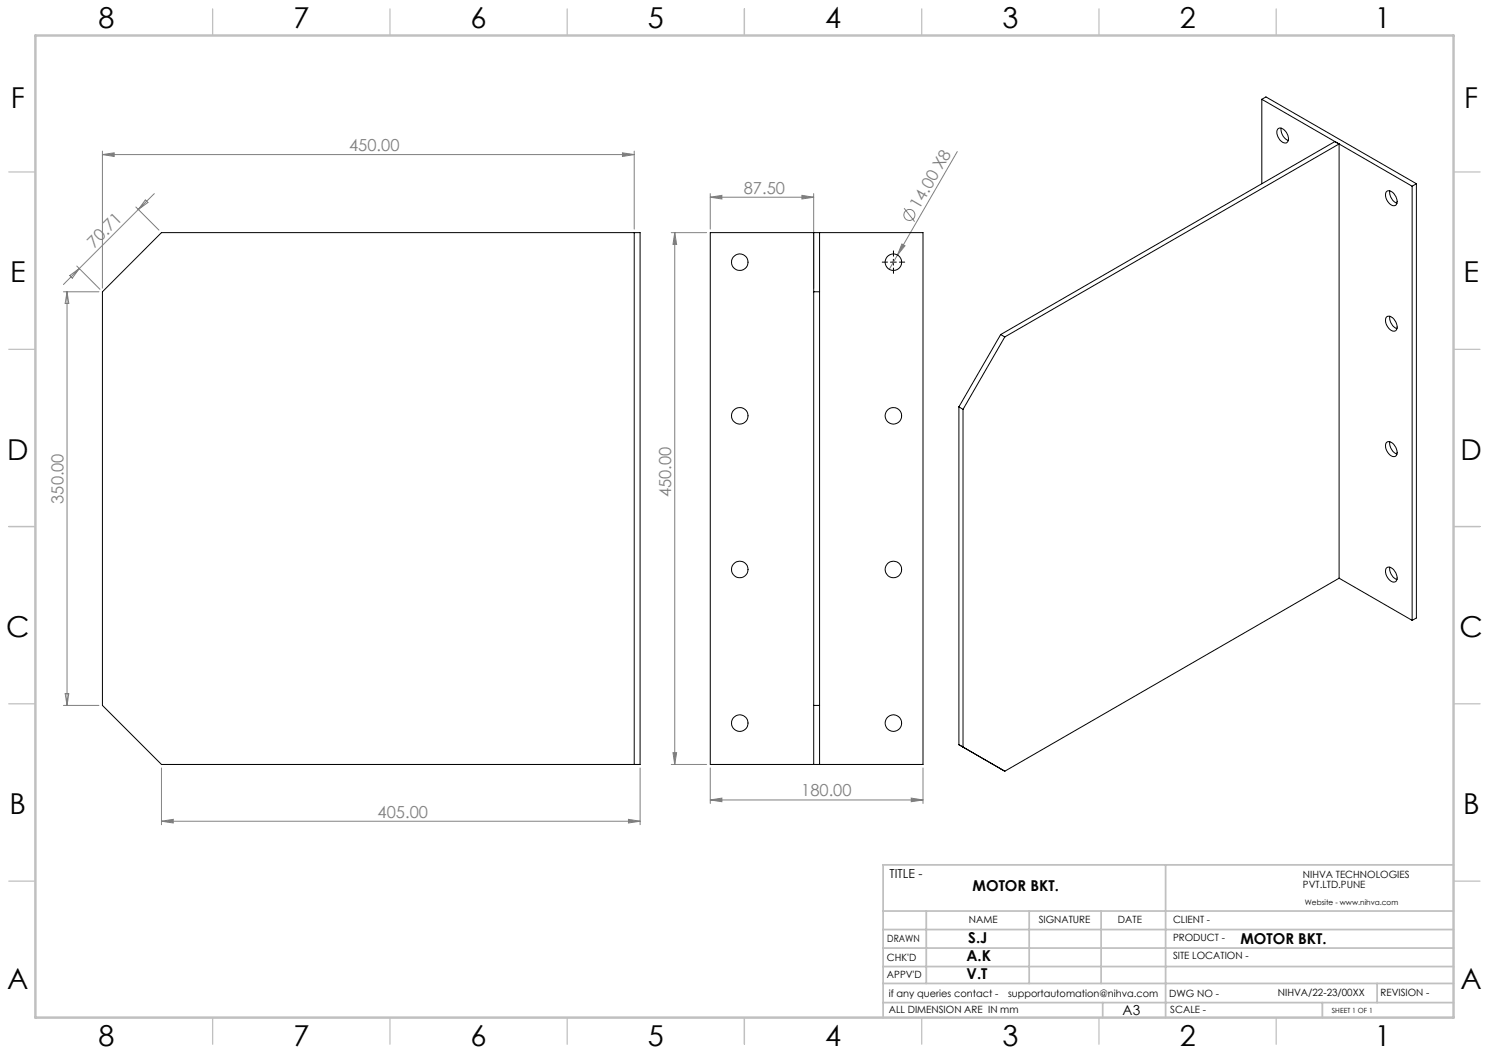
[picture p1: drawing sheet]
<svg xmlns="http://www.w3.org/2000/svg" width="420mm" height="297mm" viewBox="0 0 420 297" stroke-linecap="round" stroke-linejoin="round" font-family="sans-serif">
<g fill="none" stroke="#808080" stroke-width=".28">
<path d="M28.9 43.6l3.3-.5v1zM28.9 42.6v38.7M28.9 43.6h150M38.3 58.4l6.5 6.5M39 59.1l-16.6 16.6M41 56.4l.7 .7-2.7 2zM43.5 54.6l-4.5 4.5M175.6 43.1l3.3 .5-3.3 .5zM178.9 42.6v22M200.3 55.6l3.3-.5v1zM200.3 54.6v10M200.3 55.6h29.2"/>
<path d="M226.2 55.1l3.3 .5-3.3 .5zM229.5 54.6v26.7M255 58.7l3 3.8M270 42.8l-16.8 29.1M19.7 77.7l2.7-2-2 2.8zM21.7 75l6.5 6.6M22.4 75.7l-4.5 4.6M189.3 65.6h10M190.3 65.6l.6 3.3h-1.1zM190.3 65.6v150M253.2 71.9l-2.4 4.1M254.4 68.8l.9 .5-2.1 2.6z"/>
<path d="M17.9 82.3h10M18.9 82.3v116.7M18.9 82.3l.5 3.3h-1zM17.9 199h10M18.4 195.6h1l-.5 3.4zM45.5 216.6v16M180.6 216.6v16M189.3 215.6h10M189.8 212.3h1.1l-.6 3.3zM200.3 216.6v10M260.3 216.6v10M45.5 231.6l3.4-.5v1z"/>
<path d="M45.5 231.6h135.1M177.3 231.1l3.3 .5-3.3 .5zM200.3 225.6l3.3-.5v1zM200.3 225.6h60M257 225.1l3.3 .5-3.3 .5z"/>
<circle cx="256.5" cy="60.6" r="1.55"/>
</g>
<path d="M250.4 73.9h-1.5M252 72.3v-1.5M252 75.6v1.5M253.7 73.9h1.5" fill="none" stroke="#000" stroke-width=".28" stroke-dasharray="15.2 1.3 1.3 1.3"/>
<path d="M251.2 73.9h1.6M252 73.1v1.7" fill="none" stroke="#000" stroke-width=".28"/>
<g fill="none" stroke="#c0c0c0" stroke-width=".35">
<path d="M60 2.5v7.5M110 2.5v7.5M160 2.5v7.5M210 2.5v7.5M260 2.5v7.5M310 2.5v7.5M360 2.5v7.5M2.5 48.5h7.5M410 48.5h7.5M2.5 98.5h7.5M410 98.5h7.5M2.5 148.5h7.5"/>
<path d="M410 148.5h7.5M2.5 198.5h7.5M410 198.5h7.5M2.5 248.5h7.5M410 248.5h7.5M60 287v7.5M110 287v7.5M160 287v7.5M210 287v7.5M260 287v7.5M310 287v7.5M360 287v7.5"/>
</g>
<g fill="none" stroke="#c0c0c0" stroke-width=".5">
<path d="M249.1 257h160.9M261.3 257v20.4M290.3 257v20.4M310.6 257v20.4M328.8 243.9v43.1M410 243.9h-160.9v43.1M249.1 272.6h160.9M249.1 267.4h160.9M249.1 262.2h160.9M249.1 277.4h160.9M388.4 277.4v5.4M249.1 282.8h160.9"/>
<path d="M311 282.8v4.2M373 282.8v4.2"/>
</g>
<path d="M10 10h400v277h-400z" fill="none" stroke="#c0c0c0" stroke-width=".7"/>
<g fill="#808080">
<path d="M254.4 68.8l.9 .5-2.1 2.6z"/>
<path d="M257 225.1l3.3 .5-3.3 .5zM200.3 225.6l3.3-.5v1zM175.6 43.1l3.3 .5-3.3 .5zM28.9 43.6l3.3-.5v1z"/>
<path d="M45.5 231.6l3.4-.5v1zM177.3 231.1l3.3 .5-3.3 .5z"/>
<path d="M226.2 55.1l3.3 .5-3.3 .5zM200.3 55.6l3.3-.5v1z"/>
<path d="M190.3 65.6l.6 3.3h-1.1zM189.8 212.3h1.1l-.6 3.3z"/>
</g>
<g fill="none" stroke="#000" stroke-width=".28">
<path d="M355.9 28v23.8M355.9 28l42.4 24.5M355.9 28l1.2-.7 42.4 24.5M360.5 36.3a2.03 2.03 0 0 1 2.6 1.5l.3 .9a1.14 1.14 0 0 1-.5 1.5 1.14 1.14 0 0 1-1.5-.3 2.94 2.94 0 0 1-.9-3.6zM361.4 36.2a3.4 3.4 0 0 0 2 3.4M377.7 40.6v122.5M377.7 40.6l-94.3 54.4M377.7 40.6l-1.2-.7-94.2 54.5M391.2 54a2.05 2.05 0 0 1 2.5 1.5l.4 .9a1.15 1.15 0 0 1-.5 1.5 1.15 1.15 0 0 1-1.5-.3 2.89 2.89 0 0 1-.9-3.6zM392 53.8a3.4 3.4 0 0 0 2.1 3.5M398.3 52.5v122.5M399.5 51.8v122.5l-1.2 .7"/>
<path d="M399.5 51.8l-1.2 .7M45.5 65.6h135.1v150h-135.1l-16.6-16.6v-116.7zM178.9 65.6v150M200.3 65.6h60.1v150h-60.1zM229.5 65.6v150M231.2 65.6v150M229.5 82.3h1.7M282.3 94.4l-11.8 20.4M282.3 94.4l1.1 .6M283.4 95l-11.8 20.5M391.2 89.4a2.05 2.05 0 0 1 2.5 1.4l.4 1a1.15 1.15 0 0 1-.5 1.5 1.15 1.15 0 0 1-1.5-.3 2.89 2.89 0 0 1-.9-3.6zM392 89.2a3.4 3.4 0 0 0 2.1 3.5"/>
<path d="M270.5 114.8v95.2l12.9 7.5 94.3-54.4M270.5 114.8l1.1 .7M271.6 115.5v95.2M391.2 124.7a2.05 2.05 0 0 1 2.5 1.5l.4 1a1.15 1.15 0 0 1-.5 1.5 1.15 1.15 0 0 1-1.5-.4 2.89 2.89 0 0 1-.9-3.6zM392 124.6a3.4 3.4 0 0 0 2.1 3.5M392 160a3.4 3.4 0 0 0 2.1 3.5M377.7 163.1l20.6 11.9M391.2 160.1a2.05 2.05 0 0 1 2.5 1.5l.4 1a1.15 1.15 0 0 1-.5 1.5 1.15 1.15 0 0 1-1.5-.4 2.89 2.89 0 0 1-.9-3.6zM229.5 199h1.7"/>
<circle cx="208.7" cy="73.9" r="2.33"/>
<circle cx="252" cy="74" r="2.32"/>
<circle cx="208.7" cy="117.3" r="2.33"/>
<circle cx="252" cy="117.3" r="2.32"/>
<circle cx="208.7" cy="160.6" r="2.34"/>
<circle cx="252" cy="160.6" r="2.33"/>
<circle cx="208.7" cy="203.9" r="2.33"/>
<circle cx="252" cy="204" r="2.32"/>
</g>
<g font-size="8.1">
<text x="27.8" y="8">8</text>
<text x="82.8" y="8">7</text>
<text x="132.8" y="8">6</text>
<text x="182.8" y="8">5</text>
<text x="232.8" y="8">4</text>
<text x="282.8" y="8">3</text>
<text x="332.8" y="8">2</text>
<text x="387.8" y="8">1</text>
<text x="3" y="30.4">F</text>
<text x="413" y="30.4">F</text>
<text x="2.8" y="79.6">E</text>
<text x="412.8" y="79.6">E</text>
<text x="2" y="129.6">D</text>
<text x="412" y="129.6">D</text>
<text x="1.7" y="179.6">C</text>
<text x="411.7" y="179.6">C</text>
<text x="2.7" y="229.6">B</text>
<text x="412.7" y="229.6">B</text>
<text x="2" y="278.9">A</text>
<text x="412" y="278.9">A</text>
<text x="27.8" y="295">8</text>
<text x="82.8" y="295">7</text>
<text x="132.8" y="295">6</text>
<text x="182.8" y="295">5</text>
<text x="232.8" y="295">4</text>
<text x="282.8" y="295">3</text>
<text x="332.8" y="295">2</text>
<text x="387.8" y="295">1</text>
</g>
<g font-size="4.7" fill="#808080">
<text x="98.5" y="42.6">450.00</text>
<text x="209.8" y="54.6">87.50</text>
<text x="259.3" y="59.2" transform="rotate(-60 259.3 59.2)">14.00 X8</text>
<text x="26.5" y="70.1" transform="rotate(-45 26.5 70.1)">70.71</text>
<text x="17.9" y="142.1" transform="rotate(-90 17.9 142.1)">350.00</text>
<text x="189.3" y="140.2" transform="rotate(-90 189.3 140.2)">450.00</text>
<text x="226" y="224.6">180.00</text>
<text x="106.5" y="230.6">405.00</text>
</g>
<g font-size="4.2">
<text x="274.3" y="251.3">MOTOR BKT.</text>
<text x="273.1" y="266">S.J</text>
<text x="349.9" y="266.3">MOTOR BKT.</text>
<text x="272.6" y="271.1">A.K</text>
<text x="272.6" y="276">V.T</text>
</g>
<text font-size="3.9" x="316.7" y="286.4">A3</text>
<text font-size="3.5" x="250.9" y="247.7">TITLE -</text>
<g font-size="2.8">
<text x="367.5" y="247.7">NIHVA TECHNOLOGIES</text>
<text x="367.5" y="250.5">PVT.LTD.PUNE</text>
<text x="273.3" y="260.4">NAME</text>
<text x="293" y="260.4">SIGNATURE</text>
<text x="315.3" y="260.5">DATE</text>
<text x="330.9" y="260.5">CLIENT -</text>
<text x="250.3" y="265.7">DRAWN</text>
<text x="330.9" y="265.5">PRODUCT -</text>
<text x="250.2" y="271.1">CHK'D</text>
<text x="250.2" y="275.8">APPV'D</text>
<text x="330.9" y="270.6">SITE LOCATION -</text>
<text x="250.7" y="281.1">if any queries contact -</text>
<text x="284.3" y="281.1">supportautomation@nihva.com</text>
<text x="329.8" y="281.3">DWG NO -</text>
<text x="360.5" y="281.1">NIHVA/22-23/00XX</text>
<text x="389.4" y="281.1">REVISION -</text>
<text x="250.7" y="285.6">ALL DIMENSION ARE IN mm</text>
<text x="330.1" y="285.7">SCALE -</text>
</g>
<text font-size="2.1" x="368.1" y="255.1">Website - www.nihva.com</text>
<text font-size="2" x="375.7" y="285.6">SHEET 1 OF 1</text>
</svg>
